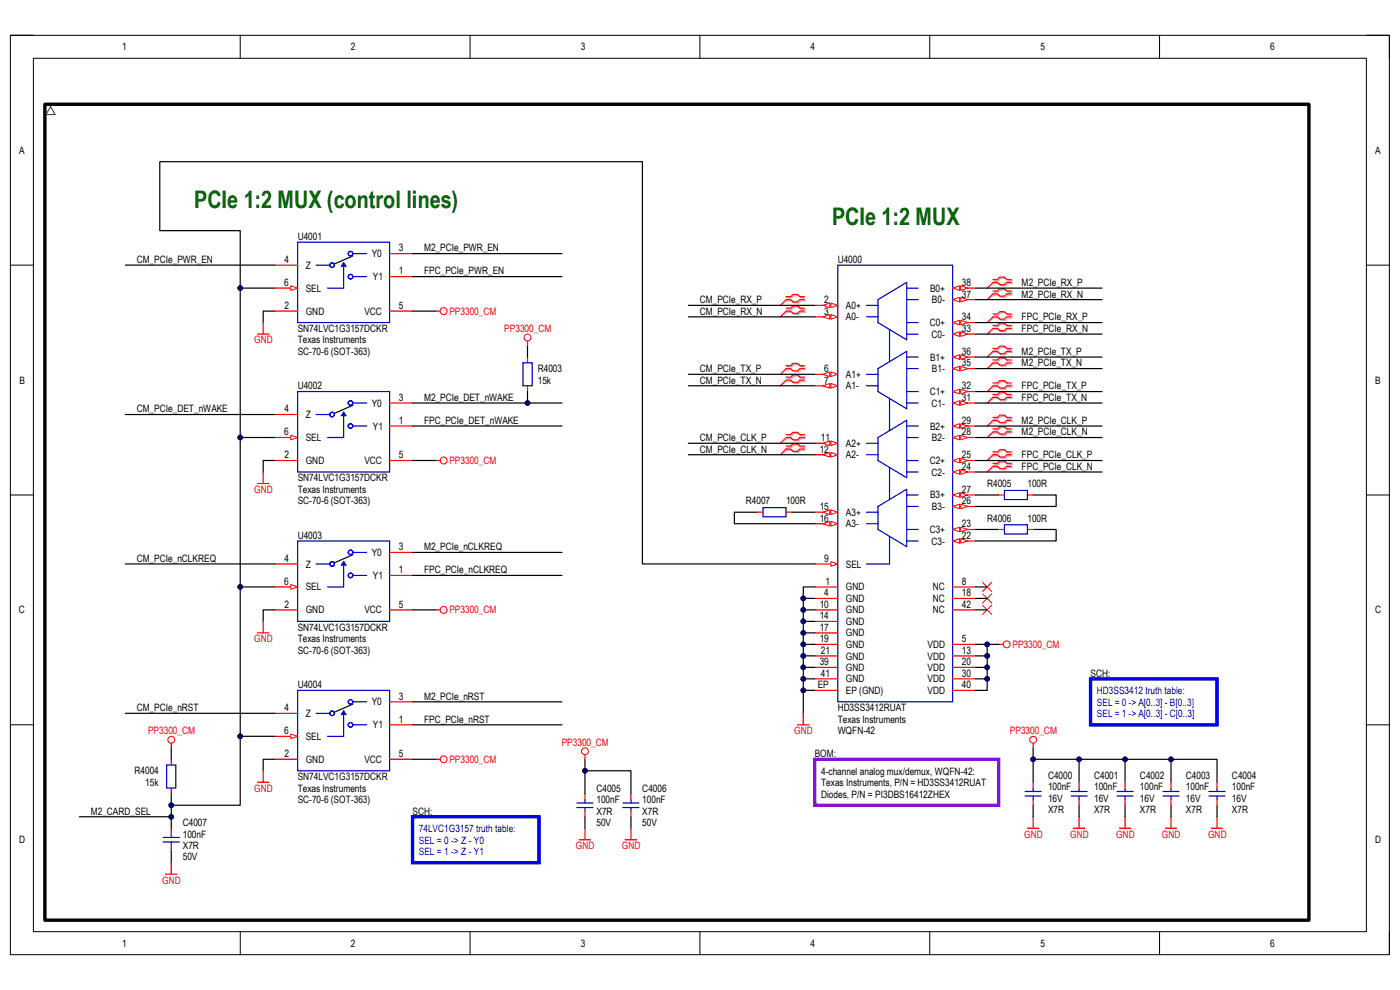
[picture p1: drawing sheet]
# Altium schematic sheet PCIe_MUX.SchDoc: MirkoPC (2024)
size 304 x 203 mm; Engineer: M. Folejewski; DocumentNumber: 1; SheetNumber: 1; SheetTotal: 1; PageSize: N/A; Designators: 1xx

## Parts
C4000  100nF  Voltage Rating: 16V  Dielectric: X7R  [CAP_0402_R]
C4001  100nF  Voltage Rating: 16V  Dielectric: X7R  [CAP_0402_R]
C4002  100nF  Voltage Rating: 16V  Dielectric: X7R  [CAP_0402_R]
C4003  100nF  Voltage Rating: 16V  Dielectric: X7R  [CAP_0402_R]
C4004  100nF  Voltage Rating: 16V  Dielectric: X7R  [CAP_0402_R]
C4005  100nF  Voltage Rating: 50V  Dielectric: X7R  [CAP_0603_R]
C4006  100nF  Voltage Rating: 50V  Dielectric: X7R  [CAP_0603_R]
C4007  100nF  Voltage Rating: 50V  Dielectric: X7R  [CAP_0603_R]
R4003  15k  [RES_0603_R]
R4004  15k  [RES_0603_R]
R4005  100R  [RES_0402_R]
R4006  100R  [RES_0402_R]
R4007  100R  [RES_0402_R]
U4000  Manufacturer: Texas Instruments  MPN: HD3SS3412RUAT  Package (Case): WQFN-42  [ICC_WQFN42_900X350H80_P50_EP]  (hidden comment: HD3SS3412)
U4001  Manufacturer: Texas Instruments  MPN: SN74LVC1G3157DCKR  Package (Case): SC-70-6 (SOT-363)  [ICC_SOT363_SC70-6_TSSOP6_P65_R]  (hidden comment: 74LVC1G3157)
U4002  Manufacturer: Texas Instruments  MPN: SN74LVC1G3157DCKR  Package (Case): SC-70-6 (SOT-363)  [ICC_SOT363_SC70-6_TSSOP6_P65_R]  (hidden comment: 74LVC1G3157)
U4003  Manufacturer: Texas Instruments  MPN: SN74LVC1G3157DCKR  Package (Case): SC-70-6 (SOT-363)  [ICC_SOT363_SC70-6_TSSOP6_P65_R]  (hidden comment: 74LVC1G3157)
U4004  Manufacturer: Texas Instruments  MPN: SN74LVC1G3157DCKR  Package (Case): SC-70-6 (SOT-363)  [ICC_SOT363_SC70-6_TSSOP6_P65_R]  (hidden comment: 74LVC1G3157)

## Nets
GND: C4000.1 C4001.1 C4002.1 C4003.1 C4004.1 C4005.1 C4006.1 C4007.1 U4000.1(GND) U4000.4(GND) U4000.10(GND) U4000.14(GND) U4000.17(GND) U4000.19(GND) U4000.21(GND) U4000.39(GND) U4000.41(GND) U4000.EP(EP_(GND)) U4001.2(GND) U4002.2(GND) U4003.2(GND) U4004.2(GND)
PP3300_CM: C4000.2 C4001.2 C4002.2 C4003.2 C4004.2 C4005.2 C4006.2 R4003.1 R4004.1 U4000.5(VDD) U4000.13(VDD) U4000.20(VDD) U4000.30(VDD) U4000.40(VDD) U4001.5(VCC) U4002.5(VCC) U4003.5(VCC) U4004.5(VCC)
CM_PCIe_CLK_N: U4000.12(A2-)
CM_PCIe_CLK_P: U4000.11(A2+)
CM_PCIe_DET_nWAKE: U4002.4(Z)
CM_PCIe_nCLKREQ: U4003.4(Z)
CM_PCIe_nRST: U4004.4(Z)
CM_PCIe_PWR_EN: U4001.4(Z)
CM_PCIe_RX_N: U4000.3(A0-)
CM_PCIe_RX_P: U4000.2(A0+)
CM_PCIe_TX_N: U4000.7(A1-)
CM_PCIe_TX_P: U4000.6(A1+)
FPC_PCIe_CLK_N: U4000.24(C2-)
FPC_PCIe_CLK_P: U4000.25(C2+)
FPC_PCIe_DET_nWAKE: U4002.1(Y1)
FPC_PCIe_nCLKREQ: U4003.1(Y1)
FPC_PCIe_nRST: U4004.1(Y1)
FPC_PCIe_PWR_EN: U4001.1(Y1)
FPC_PCIe_RX_N: U4000.33(C0-)
FPC_PCIe_RX_P: U4000.34(C0+)
FPC_PCIe_TX_N: U4000.31(C1-)
FPC_PCIe_TX_P: U4000.32(C1+)
M2_CARD_SEL: C4007.2 R4004.2 U4000.9(SEL) U4001.6(SEL) U4002.6(SEL) U4003.6(SEL) U4004.6(SEL)
M2_PCIe_CLK_N: U4000.28(B2-)
M2_PCIe_CLK_P: U4000.29(B2+)
M2_PCIe_DET_nWAKE: R4003.2 U4002.3(Y0)
M2_PCIe_nCLKREQ: U4003.3(Y0)
M2_PCIe_nRST: U4004.3(Y0)
M2_PCIe_PWR_EN: U4001.3(Y0)
M2_PCIe_RX_N: U4000.37(B0-)
M2_PCIe_RX_P: U4000.38(B0+)
M2_PCIe_TX_N: U4000.35(B1-)
M2_PCIe_TX_P: U4000.36(B1+)
NetR4005_1: R4005.1 U4000.26(B3-)
NetR4005_2: R4005.2 U4000.27(B3+)
NetR4006_1: R4006.1 U4000.22(C3-)
NetR4006_2: R4006.2 U4000.23(C3+)
NetR4007_1: R4007.1 U4000.15(A3+)
NetR4007_2: R4007.2 U4000.16(A3-)

Not connected (* = marked no-connect by the designer): U4000 8(NC)* 18(NC)* 42(NC)*

## Layout directives
differential pair: CM_PCIe_CLK_N, CM_PCIe_CLK_P, CM_PCIe_RX_N, CM_PCIe_RX_P, CM_PCIe_TX_N, CM_PCIe_TX_P, FPC_PCIe_CLK_N, FPC_PCIe_CLK_P, FPC_PCIe_RX_N, FPC_PCIe_RX_P, FPC_PCIe_TX_N, FPC_PCIe_TX_P, M2_PCIe_CLK_N, M2_PCIe_CLK_P, M2_PCIe_RX_N, M2_PCIe_RX_P, M2_PCIe_TX_N, M2_PCIe_TX_P

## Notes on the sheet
- (near U4001) PCIe 1:2 MUX (control lines)
- PCIe 1:2 MUX
- SCH:
- HD3SS3412 truth table:
  SEL = 0 -> A[0..3] - B[0..3]
  SEL = 1 -> A[0..3] - C[0..3]
- (near C4000) 4-channel analog mux/demux, WQFN-42:
  Texas Instruments, P/N = HD3SS3412RUAT
  Diodes, P/N = PI3DBS16412ZHEX
- BOM:
- 74LVC1G3157 truth table:
  SEL = 0 -> Z - Y0
  SEL = 1 -> Z - Y1
